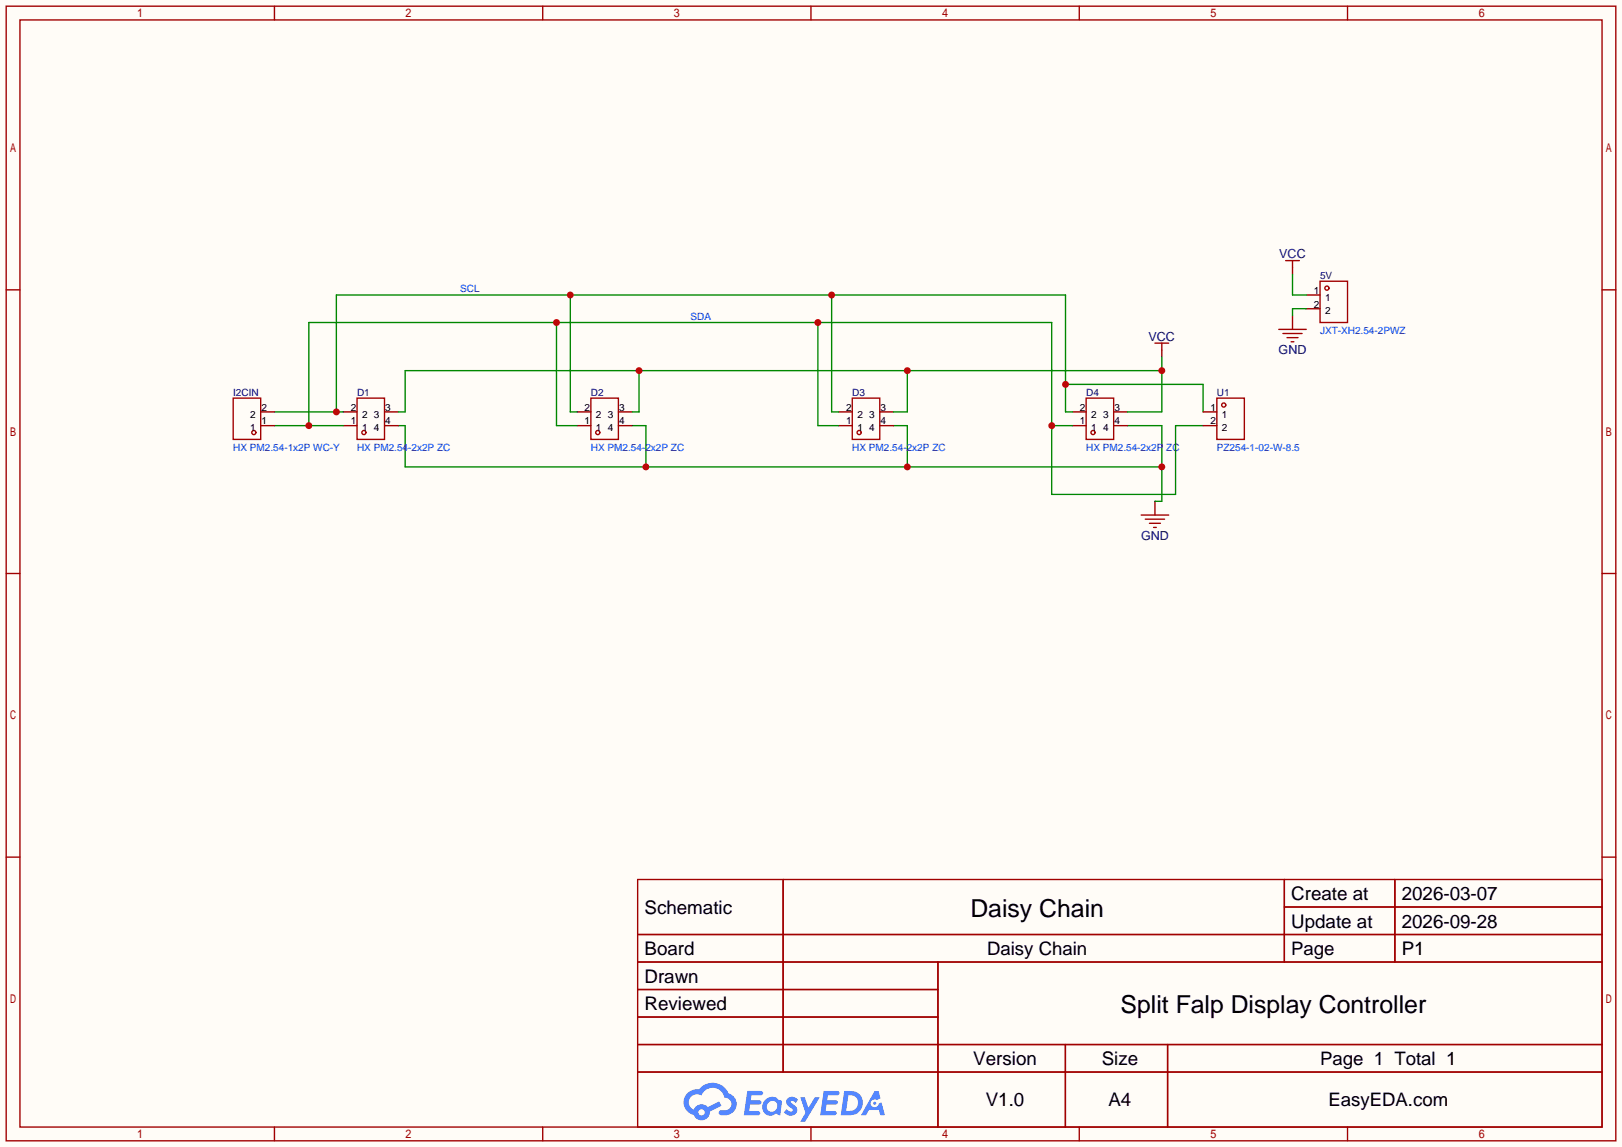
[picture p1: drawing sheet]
<svg xmlns="http://www.w3.org/2000/svg" width="299mm" height="212mm" viewBox="0 0 299 212" stroke-linecap="round" stroke-linejoin="round" font-family="sans-serif">
<path d="M0 0h299.5v211.8h-299.5z" fill="#fffcf7"/>
<g fill="none" stroke="#a10000" stroke-width=".25">
<path d="M1.1 1.1h297.2v209.6h-297.2zM3.7 3.7h292.1v204.5h-292.1zM50.7 1.1v2.6M100.2 1.1v2.6M149.7 1.1v2.6M199.3 1.1v2.6M248.8 1.1v2.6M1.1 53.5h2.6M295.8 53.5h2.5M1.1 105.9h2.6M295.8 105.9h2.5M1.1 158.3h2.6"/>
<path d="M295.8 158.3h2.5M117.7 162.4h178.1v45.8h-178.1zM117.7 172.6h178.1M117.7 177.7h178.1M144.6 162.4v35.6M173.2 177.7v30.5M237.1 162.4v15.3M237.1 167.5h58.7M257.5 162.4v15.3M117.7 182.8h55.5M117.7 192.9h178.1M117.7 187.8h55.5"/>
<path d="M117.7 198h178.1M196.7 192.9v15.3M215.6 192.9v15.3M50.7 208.2v2.5M100.2 208.2v2.5M149.7 208.2v2.5M199.3 208.2v2.5M248.8 208.2v2.5"/>
</g>
<g fill="#5487ff">
<path d="M145.5 202.8a1.3 1.3 0 0 1 1.8 .3l-.4 .6a.54 .54 0 0 0-.9-.2l.1 .2a1.58 1.58 0 0 1 1.1 1.6 1.43 1.43 0 0 1-2.5 .1l.5-.6a.64 .64 0 0 0 .5 .5 .64 .64 0 0 0 .7-.3l-.2-.2a1.6 1.6 0 0 1-1-1.6z"/>
<path d="M147.7 202.7h.9l.7 1.9 1.1-1.9h.9l-2.7 4.5h-.9l1-1.7z"/>
<path d="M138 201.5h1.6a1.31 1.31 0 0 1 1.2 .2 .4 .4 0 0 1-.3 .6h-1.8l-.1 .9h1.6a.4 .4 0 0 1 .4 .4 .4 .4 0 0 1-.4 .4h-1.7l-.2 1.2h.8a1.23 1.23 0 0 1 1.2 .2 .39 .39 0 0 1-.3 .6h-2.7z"/>
<path d="M152.1 201.5h1.6a1.32 1.32 0 0 1 1.3 .2 .39 .39 0 0 1-.4 .6h-1.7l-.2 .9h1.7a.4 .4 0 0 1 .3 .4 .4 .4 0 0 1-.4 .4h-1.7l-.2 1.2h.8a1.23 1.23 0 0 1 1.2 .2 .39 .39 0 0 1-.3 .6h-2.7z"/>
<path d="M161.5 201.5h.7l.4 1.3-.7 .4a.75 .75 0 0 0-1.1 .3 .75 .75 0 0 0 .5 1 .75 .75 0 0 0 .9-.6l.6-.3 .6 2.4h-.9l-.2-1h-1.9l-.5 1h-.9z"/>
<path d="M155.9 201.5l-.7 4.5h1.5a2.27 2.27 0 0 0 2.6-2.3 2.27 2.27 0 0 0-2.7-2.2zM156.6 202.3a1.5 1.5 0 0 1 1.8 1.5 1.5 1.5 0 0 1-1.9 1.4h-.3z"/>
<path d="M141.3 203.1a1.62 1.62 0 0 0-.4 2.1 1.62 1.62 0 0 0 2 .7l.4-.3 .3 .3 .5 .1 .3-2.5-.2-.3h-.4a1.58 1.58 0 0 0-2.5-.1zM141.9 203.6a.99 .99 0 0 1 1.6 .3 .99 .99 0 0 1-.9 1.4 .94 .94 0 0 1-1-.5 .94 .94 0 0 1 .3-1.2z"/>
<path d="M126.9 201.9a2.37 2.37 0 0 0 1.2 4 1.54 1.54 0 0 0 1.7 1 1.54 1.54 0 0 0 1.3-1.6l2.1-1.1-.5-.8-2 1.1a1.57 1.57 0 0 0-2.6 .4 1.5 1.5 0 0 1-.8-2.1 1.5 1.5 0 0 1 2.2-.5 2.23 2.23 0 0 1 2.3-1.4 2.23 2.23 0 0 1 2 1.8 1.16 1.16 0 0 1 1.2 1.1 1.16 1.16 0 0 1-1 1.3h-.7a.47 .47 0 0 0-.6 .3 .47 .47 0 0 0 .4 .6 2.23 2.23 0 0 0 2.3-.7 2.23 2.23 0 0 0 .4-2.3 2.16 2.16 0 0 0-1.3-1.1 3.2 3.2 0 0 0-5.4-.7l-1.2 .1zM129 205.4a.58 .58 0 0 1 1.1 0 .58 .58 0 0 1-1.1 0z"/>
<circle cx="161.5" cy="203.8" r=".28"/>
</g>
<path d="M214.5 64.6v1.3M213.2 92.6v2.5" fill="none" stroke="#870000" stroke-width=".25"/>
<path d="M213.2 63.4h2.6M214.5 63.4v1.2M210.7 95.1h5.1M211.5 95.9h3.5M212.2 96.6h2M213 97.4h.5" fill="none" stroke="#a10000" stroke-width=".25"/>
<path d="M73.5 78.6h1.3v7.6h139.7M116.7 78.6h2.6v7.6M165 78.6h2.5v7.6M208.2 78.6h6.3v14h-1.3" fill="none" stroke="#008700" stroke-width=".25"/>
<g fill="#c00">
<circle cx="214.5" cy="86.2" r=".63"/>
<circle cx="167.5" cy="86.2" r=".63"/>
<circle cx="119.3" cy="86.2" r=".63"/>
</g>
<g fill="none" stroke="#a10000" stroke-width=".25">
<path d="M243.7 51.9h5.1v7.7h-5.1zM65.9 73.5h5.1v7.7h-5.1zM109.1 73.5h5.1v7.7h-5.1zM157.4 73.5h5v7.7h-5zM200.5 73.5h5.1v7.7h-5.1z"/>
<circle cx="245" cy="53.2" r=".38"/>
<circle cx="67.2" cy="79.9" r=".38"/>
<circle cx="110.4" cy="79.9" r=".38"/>
<circle cx="158.6" cy="79.9" r=".38"/>
<circle cx="201.8" cy="79.9" r=".38"/>
</g>
<g fill="none" stroke="#870000" stroke-width=".25">
<path d="M241.2 54.5h2.5M241.2 57h2.5M63.4 78.6h2.5M63.4 76.1h2.5M71 78.6h2.5M71 76.1h2.5M106.6 78.6h2.5M106.6 76.1h2.5M114.2 78.6h2.5M114.2 76.1h2.5M154.8 78.6h2.6M154.8 76.1h2.6"/>
<path d="M162.4 78.6h2.6M162.4 76.1h2.6M198 78.6h2.5M198 76.1h2.5M205.6 78.6h2.6M205.6 76.1h2.6"/>
</g>
<path d="M105.3 54.5v21.6h1.3M153.5 54.5v21.6h1.3M50.7 76.1h12.7M62.1 76.1v-21.6h134.6v21.6h1.3M196.7 71h25.4v5.1" fill="none" stroke="#008700" stroke-width=".25"/>
<g fill="#c00">
<circle cx="196.7" cy="71" r=".63"/>
<circle cx="153.5" cy="54.5" r=".63"/>
<circle cx="105.3" cy="54.5" r=".63"/>
<circle cx="62.1" cy="76.1" r=".63"/>
</g>
<path d="M102.7 59.6v19h3.9M151 59.6v19h3.8M50.7 78.6h12.7M57 78.6v-19h137.2v31.7h22.8v-12.7h5.1M194.2 78.6h3.8" fill="none" stroke="#008700" stroke-width=".25"/>
<g fill="#c00">
<circle cx="194.2" cy="78.6" r=".63"/>
<circle cx="151" cy="59.6" r=".63"/>
<circle cx="102.7" cy="59.6" r=".63"/>
<circle cx="57" cy="78.6" r=".63"/>
</g>
<path d="M238.6 49.4v1.3M238.6 58.3v2.5" fill="none" stroke="#870000" stroke-width=".25"/>
<path d="M237.4 48.1h2.5M238.6 48.1v1.3M236.1 60.8h5.1M236.9 61.6h3.5M237.6 62.4h2M238.4 63.1h.5" fill="none" stroke="#a10000" stroke-width=".25"/>
<path d="M238.6 50.7v3.8h2.6M241.2 57h-2.6v1.3M118 68.5v7.6h-1.3M167.5 68.5v7.6h-2.5M214.5 65.9v10.2h-6.3M214.5 68.5h-139.7v7.6h-1.3" fill="none" stroke="#008700" stroke-width=".25"/>
<g fill="#c00">
<circle cx="214.5" cy="68.5" r=".63"/>
<circle cx="167.5" cy="68.5" r=".63"/>
<circle cx="118" cy="68.5" r=".63"/>
</g>
<g fill="none" stroke="#a10000" stroke-width=".25">
<path d="M43.1 73.5h5v7.7h-5zM224.7 73.5h5v7.7h-5z"/>
<circle cx="46.9" cy="79.9" r=".38"/>
<circle cx="225.9" cy="74.8" r=".38"/>
</g>
<path d="M48.1 78.6h2.6M48.1 76.1h2.6M222.1 78.6h2.6M222.1 76.1h2.6" fill="none" stroke="#870000" stroke-width=".25"/>
<g font-size="4.6">
<text x="179.2" y="169.3">Daisy Chain</text>
<text x="206.9" y="187.1">Split Falp Display Controller</text>
</g>
<g font-size="3.5">
<text x="238.4" y="166.2">Create at</text>
<text x="258.8" y="166.2">2026-03-07</text>
<text x="119" y="168.8">Schematic</text>
<text x="238.4" y="171.3">Update at</text>
<text x="258.8" y="171.3">2026-09-28</text>
<text x="119" y="176.4">Board</text>
<text x="258.8" y="176.4">P1</text>
<text x="119" y="181.5">Drawn</text>
<text x="119" y="186.6">Reviewed</text>
<text x="179.7" y="196.7">Version</text>
<text x="203.4" y="196.7">Size</text>
<text x="182" y="204.3">V1.0</text>
<text x="204.7" y="204.3">A4</text>
</g>
<g font-size="3.4">
<text x="182.2" y="176.4">Daisy Chain</text>
<text x="238.4" y="176.4">Page</text>
<text x="243.7" y="196.7">Page 1 Total 1</text>
<text x="245.3" y="204.3">EasyEDA.com</text>
</g>
<g font-size="2.3" fill="#000080">
<text x="236.2" y="47.7">VCC</text>
<text x="212.1" y="62.9">VCC</text>
<text x="236.1" y="65.5">GND</text>
<text x="210.7" y="99.7">GND</text>
</g>
<g font-size="1.8" fill="#000080">
<text x="243.7" y="51.5">5V</text>
<text x="43.1" y="73.1">I2CIN</text>
<text x="65.9" y="73.1">D1</text>
<text x="109.1" y="73.1">D2</text>
<text x="157.4" y="73.1">D3</text>
<text x="200.5" y="73.1">D4</text>
<text x="224.7" y="73.1">U1</text>
</g>
<g font-size="1.8" fill="#00f">
<text x="85" y="54">SCL</text>
<text x="127.5" y="59.1">SDA</text>
<text x="243.7" y="61.6">JXT-XH2.54-2PWZ</text>
<text x="43.1" y="83.2">HX PM2.54-1x2P WC-Y</text>
<text x="65.9" y="83.2">HX PM2.54-2x2P ZC</text>
<text x="109.1" y="83.2">HX PM2.54-2x2P ZC</text>
<text x="157.4" y="83.2">HX PM2.54-2x2P ZC</text>
<text x="200.5" y="83.2">HX PM2.54-2x2P ZC</text>
<text x="224.7" y="83.2">PZ254-1-02-W-8.5</text>
</g>
<g font-size="1.8">
<text x="242.6" y="54.3">1</text>
<text x="242.6" y="56.8">2</text>
<text x="244.7" y="55.5">1</text>
<text x="244.7" y="58.1">2</text>
<text x="46.2" y="77.1">2</text>
<text x="48.3" y="75.8">2</text>
<text x="64.8" y="75.8">2</text>
<text x="66.9" y="77.1">2</text>
<text x="69" y="77.1">3</text>
<text x="71.1" y="75.8">3</text>
<text x="107.9" y="75.8">2</text>
<text x="110" y="77.1">2</text>
<text x="112.2" y="77.1">3</text>
<text x="114.3" y="75.8">3</text>
<text x="156.2" y="75.8">2</text>
<text x="158.3" y="77.1">2</text>
<text x="160.5" y="77.1">3</text>
<text x="162.6" y="75.8">3</text>
<text x="199.4" y="75.8">2</text>
<text x="201.5" y="77.1">2</text>
<text x="203.6" y="77.1">3</text>
<text x="205.7" y="75.8">3</text>
<text x="223.5" y="75.8">1</text>
<text x="225.6" y="77.1">1</text>
<text x="46.2" y="79.7">1</text>
<text x="48.3" y="78.4">1</text>
<text x="64.8" y="78.4">1</text>
<text x="66.9" y="79.7">1</text>
<text x="69" y="79.7">4</text>
<text x="71.1" y="78.4">4</text>
<text x="107.9" y="78.4">1</text>
<text x="110" y="79.7">1</text>
<text x="112.2" y="79.7">4</text>
<text x="114.3" y="78.4">4</text>
<text x="156.2" y="78.4">1</text>
<text x="158.3" y="79.7">1</text>
<text x="160.5" y="79.7">4</text>
<text x="162.6" y="78.4">4</text>
<text x="199.4" y="78.4">1</text>
<text x="201.5" y="79.7">1</text>
<text x="203.6" y="79.7">4</text>
<text x="205.7" y="78.4">4</text>
<text x="223.5" y="78.4">2</text>
<text x="225.6" y="79.7">2</text>
</g>
</svg>
